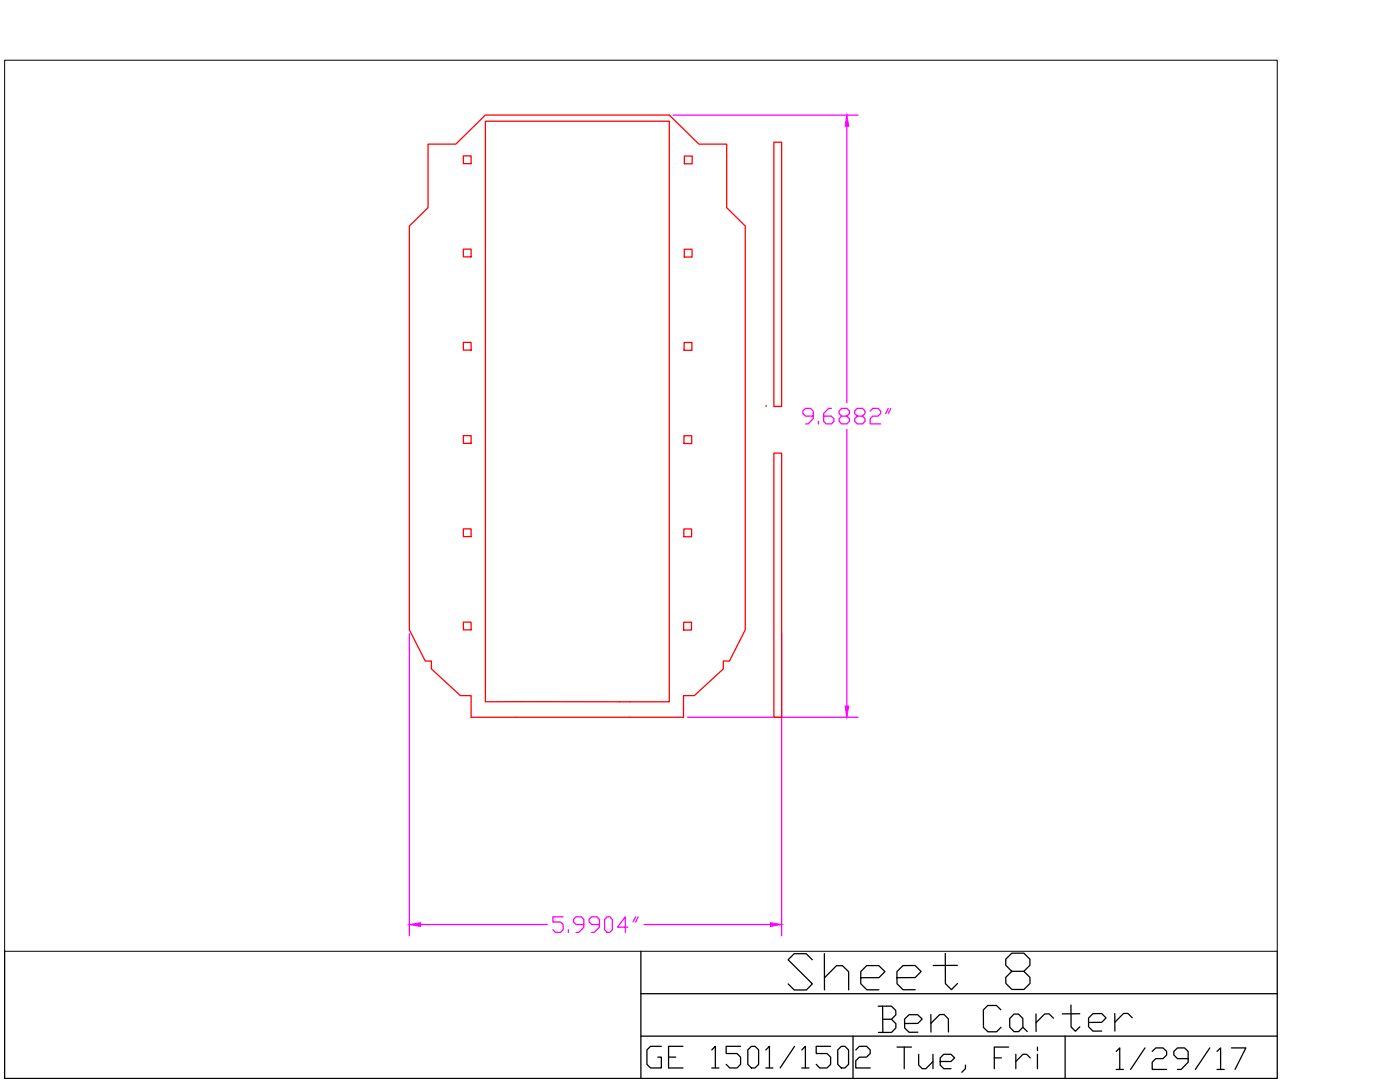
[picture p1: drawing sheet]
<svg xmlns="http://www.w3.org/2000/svg" width="279mm" height="216mm" viewBox="0 0 279 216" stroke-linecap="round" stroke-linejoin="round" font-family="sans-serif">
<!-- layer: CUT -->
<g fill="none" stroke="#f00" stroke-width=".25">
<path d="M85.4 28.8h5.6l5.9-5.8h36.7l5.9 5.8h5.5v12.6l3.7 3.7v80.6l-3.1 6.2h-1.3v1.6l-5.7 5.3h-2.2v4.3h-42.4v-4.3h-2.1l-5.8-5.3v-1.6h-1.2l-3.2-6.2v-80.6l3.7-3.7zM92.5 31.1h1.5v1.6h-1.5zM96.9 24.2h36.7v115.8h-36.7zM136.6 31.1h1.5v1.6h-1.5zM154.4 28.4h1.6v52.7h-1.6zM92.5 49.7h1.5v1.6h-1.5zM136.6 49.7h1.5v1.6h-1.5zM92.5 68.3h1.5v1.6h-1.5zM136.5 68.3h1.6v1.6h-1.6zM92.5 86.9h1.5v1.6h-1.5zM136.5 86.9h1.5v1.6h-1.5zM152.9 81.1h.1"/>
<path d="M154.4 90.4h1.6v52.7h-1.6zM92.5 105.5h1.5v1.6h-1.5zM136.5 105.6h1.5v1.5h-1.5zM92.5 124.1h1.5v1.6h-1.5zM136.5 124.2h1.5v1.5h-1.6z"/>
</g>
<!-- layer: Dims -->
<g fill="none" stroke="#f0f" stroke-width=".25">
<path d="M134.3 23h37M169 25.2v55.2M162.3 83h-1.5l-.6-.5v-.5l.6-.5h1l.5 .5v1.6l-1 1h-.5M163.3 84.1v.5M165.9 81.5h-.5l-1 1v1.6l.5 .5h1l.5-.5v-.5l-.5-.6h-1.5M168 83l-.5-.5v-.5l.5-.5h1l.5 .5v.5l-.5 .5h-1l-.5 .6v.5l.5 .5h1l.5-.5v-.5l-.5-.6M169 85.7v55.2M171.1 83l-.5-.5v-.5l.5-.5h1l.5 .5v.5l-.5 .5h-1l-.5 .6v.5l.5 .5h1l.5-.5v-.5l-.5-.6M173.7 82l.5-.5h1l.5 .5v.5l-.5 .5h-1l-.5 .6v1h2M177.3 81.5l-.5 1M177.8 81.5l-.5 1M81.7 126.5v60.2"/>
<path d="M156 126.5v60.2M137.2 143.1h34.1M83.9 184.5h25.3M112.4 182.9h-2.1v1.1h1.6l.5 .5v1l-.5 .5h-1.1l-.5-.5M113.4 185.5v.5M116.5 184.5h-1.5l-.5-.5v-.5l.5-.6h1l.5 .6v1.5l-1 1h-.5M119.6 184.5h-1.5l-.5-.5v-.5l.5-.6h1l.5 .6v1.5l-1 1h-.5M121.2 182.9h.5l.5 .6v2l-.5 .5h-.5l-.5-.5v-2zM125.3 185h-2.1l1.6-2.1v3.1M126.9 182.9l-.6 1.1M127.4 182.9l-.5 1.1M128.5 184.5h25.3"/>
</g>
<g fill="#f0f" stroke="#f0f" stroke-width=".2">
<path d="M81.7 184.5l2.2-.4v.8z"/>
<path d="M153.8 184.1l2.2 .4-2.2 .4z"/>
<path d="M169 23l.4 2.2h-.8z"/>
<path d="M168.6 140.9h.8l-.4 2.2z"/>
</g>
<!-- layer: 0 -->
<path d="M.9 12h254v177.8h-254z" fill="none" stroke="#000" stroke-width=".2"/>
<path d="M.9 189.8v25.4h254v-25.4M127.9 189.8v25.4M127.9 198.3h127M127.9 206.7h127M212.6 206.7v8.5" fill="none" stroke="#000" stroke-width=".25"/>
<text font-size="11.5" x="156.3" y="198.6">Sheet 8</text>
<text font-size="9.3" x="174.3" y="207.1">Ben Carter</text>
<text font-size="8.8" x="178.2" y="215.2">Tue, Fri</text>
<text font-size="8.4" x="128.1" y="214.5">GE 1501/1502</text>
<text font-size="7.9" x="221.9" y="214.5">1/29/17</text>
</svg>
